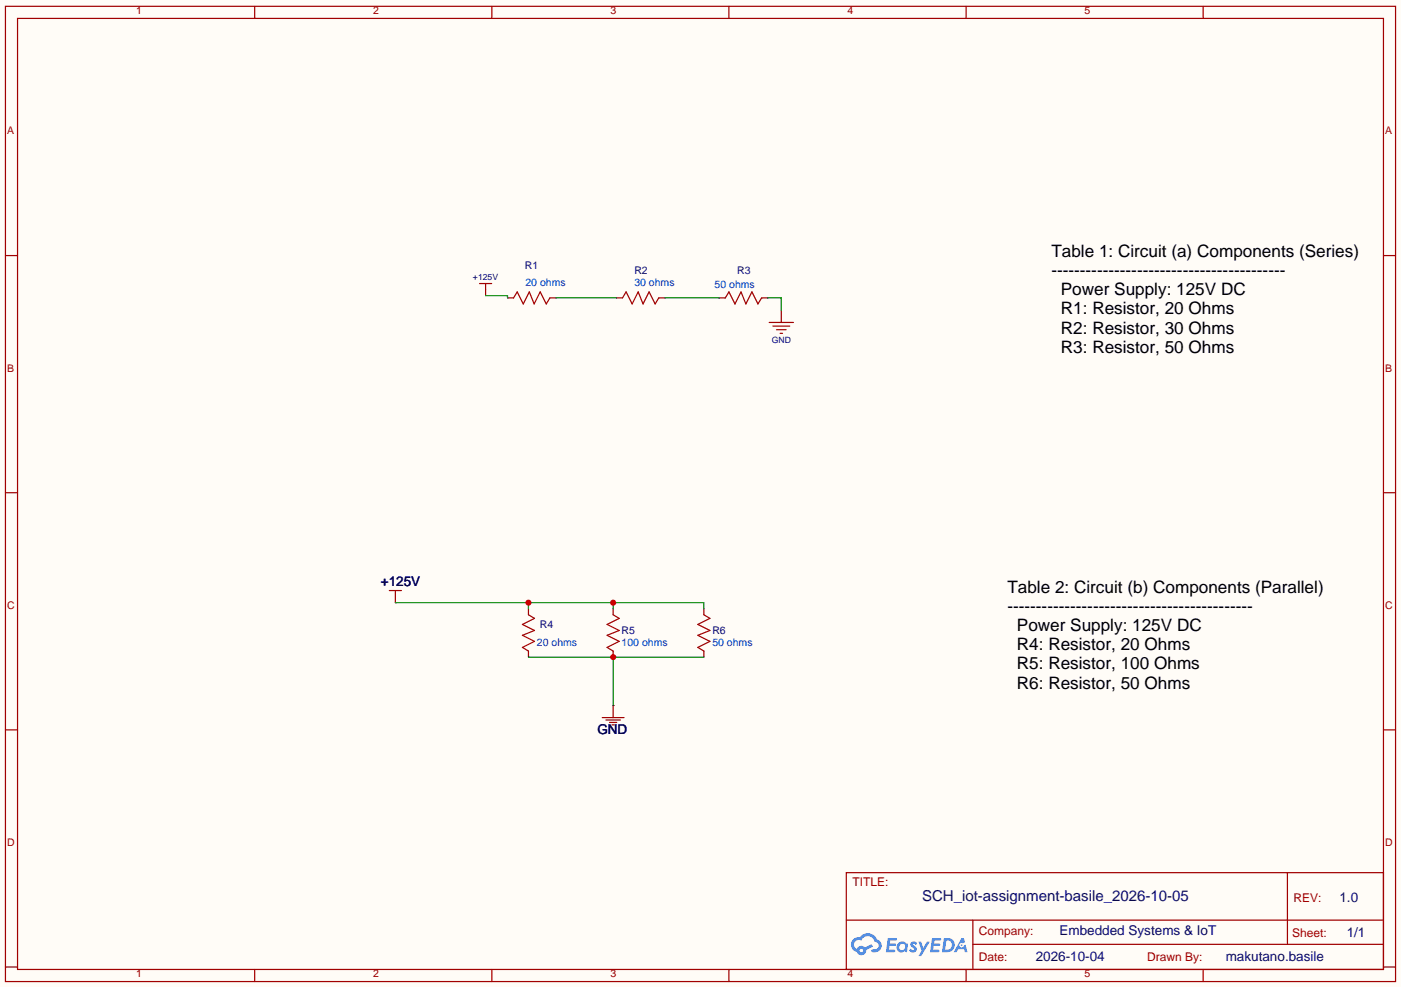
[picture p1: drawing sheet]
<svg xmlns="http://www.w3.org/2000/svg" width="294mm" height="207mm" viewBox="0 0 294 207" stroke-linecap="round" stroke-linejoin="round" font-family="sans-serif">
<path d="M0 0h294.1v207.2h-294.1z" fill="#fffcf7"/>
<g fill="none" stroke="#a10000" stroke-width=".25">
<path d="M1.1 1.3h291.9v204.8h-291.9zM3.7 3.9h286.7v199.6h-286.7zM53.5 1.3v2.6M103.3 1.3v2.6M153 1.3v2.6M202.8 1.3v2.6M252.6 1.3v2.6M1.1 53.7h2.6M290.4 53.7h2.6M1.1 103.4h2.6M290.4 103.4h2.6M1.1 153.2h2.6"/>
<path d="M290.4 153.2h2.6M177.7 183.2h112.7v20.3h-112.7zM177.7 193.2h112.7M204.2 198.2h86.2M204.2 193.2v10.1M270.3 183.2v15M1.1 203h2.6M53.5 203.5v2.6M103.3 203.5v2.6M153 203.5v2.6M202.8 203.5v2.6M252.6 203.5v2.6"/>
<path d="M290.4 203h2.6"/>
</g>
<g fill="#5487ff">
<path d="M191.3 197.8l.5-.2 .4 .1 .3 .3-.2 .4a.33 .33 0 0 0-.3-.3 .33 .33 0 0 0-.3 .2 .86 .86 0 0 1 .7 .7 .86 .86 0 0 1-.3 .9h-.6l-.7-.4 .4-.4 .5 .3 .2-.1v-.1a.88 .88 0 0 1-.6-1.4z"/>
<path d="M192.8 197.7h.6l.4 1.3 .8-1.3h.6l-1.8 3h-.6l.7-1.1z"/>
<path d="M186.4 196.9h1.7l.2 .1-.1 .4h-1.3l-.1 .7h1.1l.2 .2-.3 .3h-1.1l-.1 .8h1.2l.2 .2-.2 .3h-1.8z"/>
<path d="M195.7 196.9h1.6l.3 .1-.1 .4h-1.3l-.1 .7h1.1l.2 .2-.3 .3h-1.1l-.1 .8h1.2l.2 .2-.2 .3h-1.8z"/>
<path d="M201.9 196.9h.5l.2 .9-.4 .2a.5 .5 0 0 0-.8 .2 .5 .5 0 0 0 .3 .7 .5 .5 0 0 0 .7-.4l.3-.2 .4 1.6h-.5l-.2-.6h-1.2l-.4 .6h-.6z"/>
<path d="M198.2 196.9l-.4 3h.9a1.51 1.51 0 0 0 1.7-1.5 1.51 1.51 0 0 0-1.7-1.5zM198.7 197.4a1.02 1.02 0 0 1 1.1 1.2 1.02 1.02 0 0 1-1.4 .8z"/>
<path d="M188.7 197.9a1.11 1.11 0 0 0-.3 1.6 1.11 1.11 0 0 0 1.6 .2l.4 .2 .2-1.7-.4-.2a1.02 1.02 0 0 0-1.5-.1zM188.7 198.8a.67 .67 0 0 1 1.3 0 .67 .67 0 0 1-1.3 0z"/>
<path d="M179.1 197.2a1.58 1.58 0 0 0 .8 2.7 1.01 1.01 0 0 0 1.1 .6 1.01 1.01 0 0 0 .9-1.1l1.4-.7-.3-.5-1.4 .7a1.03 1.03 0 0 0-1.7 .3 1 1 0 0 1-.5-1.4 1 1 0 0 1 1.4-.3 1.49 1.49 0 0 1 1.6-1 1.49 1.49 0 0 1 1.3 1.2 .82 .82 0 0 1 .7 1.1 .82 .82 0 0 1-1.2 .5l-.2 .1v.3a1.4 1.4 0 0 0 1.9-.6 1.4 1.4 0 0 0-.8-1.9 2.19 2.19 0 0 0-3.7-.5l-.7 .1zM180.5 199.5a.39 .39 0 0 1 .7 0 .39 .39 0 0 1-.7 0z"/>
<circle cx="201.9" cy="198.4" r=".19"/>
</g>
<g fill="none" stroke="#a10000" stroke-width=".25">
<path d="M107.8 62.5l.8-1.2 1.3 2.5 1.2-2.5 1 2.5 1.3-2.5 1.3 2.5 .7-1.3M130.7 62.5l.7-1.2 1.3 2.5 1.3-2.5 1 2.5 1.3-2.5 1.2 2.5 .8-1.3M152.3 62.5l.7-1.2 1.3 2.5 1.3-2.5 1 2.5 1.3-2.5 1.2 2.5 .8-1.3M81.7 124h2.6M83 124v2.5M110.9 129.1l1.3 .7-2.5 1.3 2.5 1.3-2.5 1 2.5 1.2-2.5 1.3 1.2 .8M128.7 129.1l1.3 .7-2.5 1.3 2.5 1.3-2.5 1 2.5 1.2-2.5 1.3 1.2 .8M147.8 129.1l1.2 .7-2.5 1.3 2.5 1.3-2.5 1 2.5 1.2-2.5 1.3 1.3 .8M126.4 150.6h4.6M127.2 151.1h3M128 151.7h1.5M128.5 152.2h.5"/>
<path d="M128.7 148.1v2.5"/>
</g>
<g fill="none" stroke="#870000" stroke-width=".25">
<path d="M106.6 62.5h1.2M115.4 62.5h1.3M129.4 62.5h1.3M138.3 62.5h1.3M151 62.5h1.3M159.9 62.5h1.3M83 126.5h.1M110.9 127.8v1.3M110.9 136.7v1.2M128.7 127.8v1.3M128.7 136.7v1.2M147.8 127.8v1.3"/>
<path d="M147.8 136.7v1.2M128.7 148.1h.1"/>
</g>
<path d="M116.7 62.5h12.7M139.6 62.5h11.4M83 126.5h64.8v1.3M110.9 126.5v1.3M128.7 126.5v1.3" fill="none" stroke="#008700" stroke-width=".25"/>
<g fill="#c00">
<circle cx="110.9" cy="126.5" r=".63"/>
<circle cx="128.7" cy="126.5" r=".63"/>
</g>
<path d="M110.9 137.9h36.9M128.7 137.9v10.2" fill="none" stroke="#008700" stroke-width=".25"/>
<circle cx="128.7" cy="137.9" r=".63" fill="#c00"/>
<path d="M101.9 60.8v1.3M164 65.1v2.6" fill="none" stroke="#870000" stroke-width=".25"/>
<path d="M100.7 59.5h2.5M101.9 59.5v1.3M161.5 67.7h5.1M162.3 68.5h3.5M163 69.2h2M163.8 70h.5" fill="none" stroke="#a10000" stroke-width=".25"/>
<path d="M101.9 62.1h4.7v.4M161.2 62.5h2.8v2.6" fill="none" stroke="#008700" stroke-width=".25"/>
<g font-size="3.6">
<text x="220.7" y="53.9">Table 1: Circuit (a) Components (Series)</text>
<text x="220.7" y="57.9">-----------------------------------------</text>
<text x="222.7" y="62">Power Supply: 125V DC</text>
<text x="222.7" y="66">R1: Resistor, 20 Ohms</text>
<text x="222.7" y="70">R2: Resistor, 30 Ohms</text>
<text x="222.7" y="74.1">R3: Resistor, 50 Ohms</text>
<text x="211.5" y="124.4">Table 2: Circuit (b) Components (Parallel)</text>
<text x="211.5" y="128.4">-------------------------------------------</text>
<text x="213.5" y="132.5">Power Supply: 125V DC</text>
<text x="213.5" y="136.5">R4: Resistor, 20 Ohms</text>
<text x="213.5" y="140.5">R5: Resistor, 100 Ohms</text>
<text x="213.5" y="144.6">R6: Resistor, 50 Ohms</text>
</g>
<text font-size="3.1" fill="#000080" x="193.6" y="189.1">SCH_iot-assignment-basile_2026-10-05</text>
<g font-size="2.8" fill="#00f">
<text x="80" y="122.9">+125V</text>
<text x="125.4" y="154.2">GND</text>
</g>
<g font-size="2.8" fill="#000080">
<text x="281.2" y="189.3">1.0</text>
<text x="222.4" y="196.2">Embedded Systems &amp; IoT</text>
<text x="282.7" y="196.7">1/1</text>
<text x="217.5" y="201.8">2026-10-04</text>
<text x="257.3" y="201.8">makutano.basile</text>
</g>
<g font-size="2.5" fill="#a00000">
<text x="178.9" y="185.9">TITLE:</text>
<text x="271.6" y="189.3">REV:</text>
<text x="205.5" y="196.2">Company:</text>
<text x="271.3" y="196.6">Sheet:</text>
<text x="205.5" y="201.7">Date:</text>
<text x="240.8" y="201.8">Drawn By:</text>
</g>
<g font-size="2.2" fill="#a00000">
<text x="28.6" y="2.9">1</text>
<text x="78.4" y="2.9">2</text>
<text x="128.1" y="2.9">3</text>
<text x="177.9" y="2.9">4</text>
<text x="227.7" y="2.9">5</text>
<text x="1.5" y="28.2">A</text>
<text x="290.8" y="28.2">A</text>
<text x="1.5" y="78">B</text>
<text x="290.8" y="78">B</text>
<text x="1.5" y="127.8">C</text>
<text x="290.8" y="127.8">C</text>
<text x="1.5" y="177.6">D</text>
<text x="290.8" y="177.6">D</text>
<text x="28.6" y="205.1">1</text>
<text x="78.4" y="205.1">2</text>
<text x="128.1" y="205.1">3</text>
<text x="177.9" y="205.1">4</text>
<text x="227.7" y="205.1">5</text>
</g>
<g font-size="2.2" fill="#000080">
<text x="110.2" y="56.6">R1</text>
<text x="133.2" y="57.5">R2</text>
<text x="154.8" y="57.5">R3</text>
<text x="113.3" y="131.9">R4</text>
<text x="130.5" y="133.2">R5</text>
<text x="149.6" y="133.2">R6</text>
</g>
<g font-size="2.2" fill="#00f">
<text x="110.3" y="60">20 ohms</text>
<text x="133.2" y="60">30 ohms</text>
<text x="150" y="60.4">50 ohms</text>
<text x="112.7" y="135.6">20 ohms</text>
<text x="130.5" y="135.6">100 ohms</text>
<text x="149.6" y="135.6">50 ohms</text>
</g>
<g font-size="1.8" fill="#000080">
<text x="99.3" y="58.7">+125V</text>
<text x="162" y="72">GND</text>
</g>
</svg>
